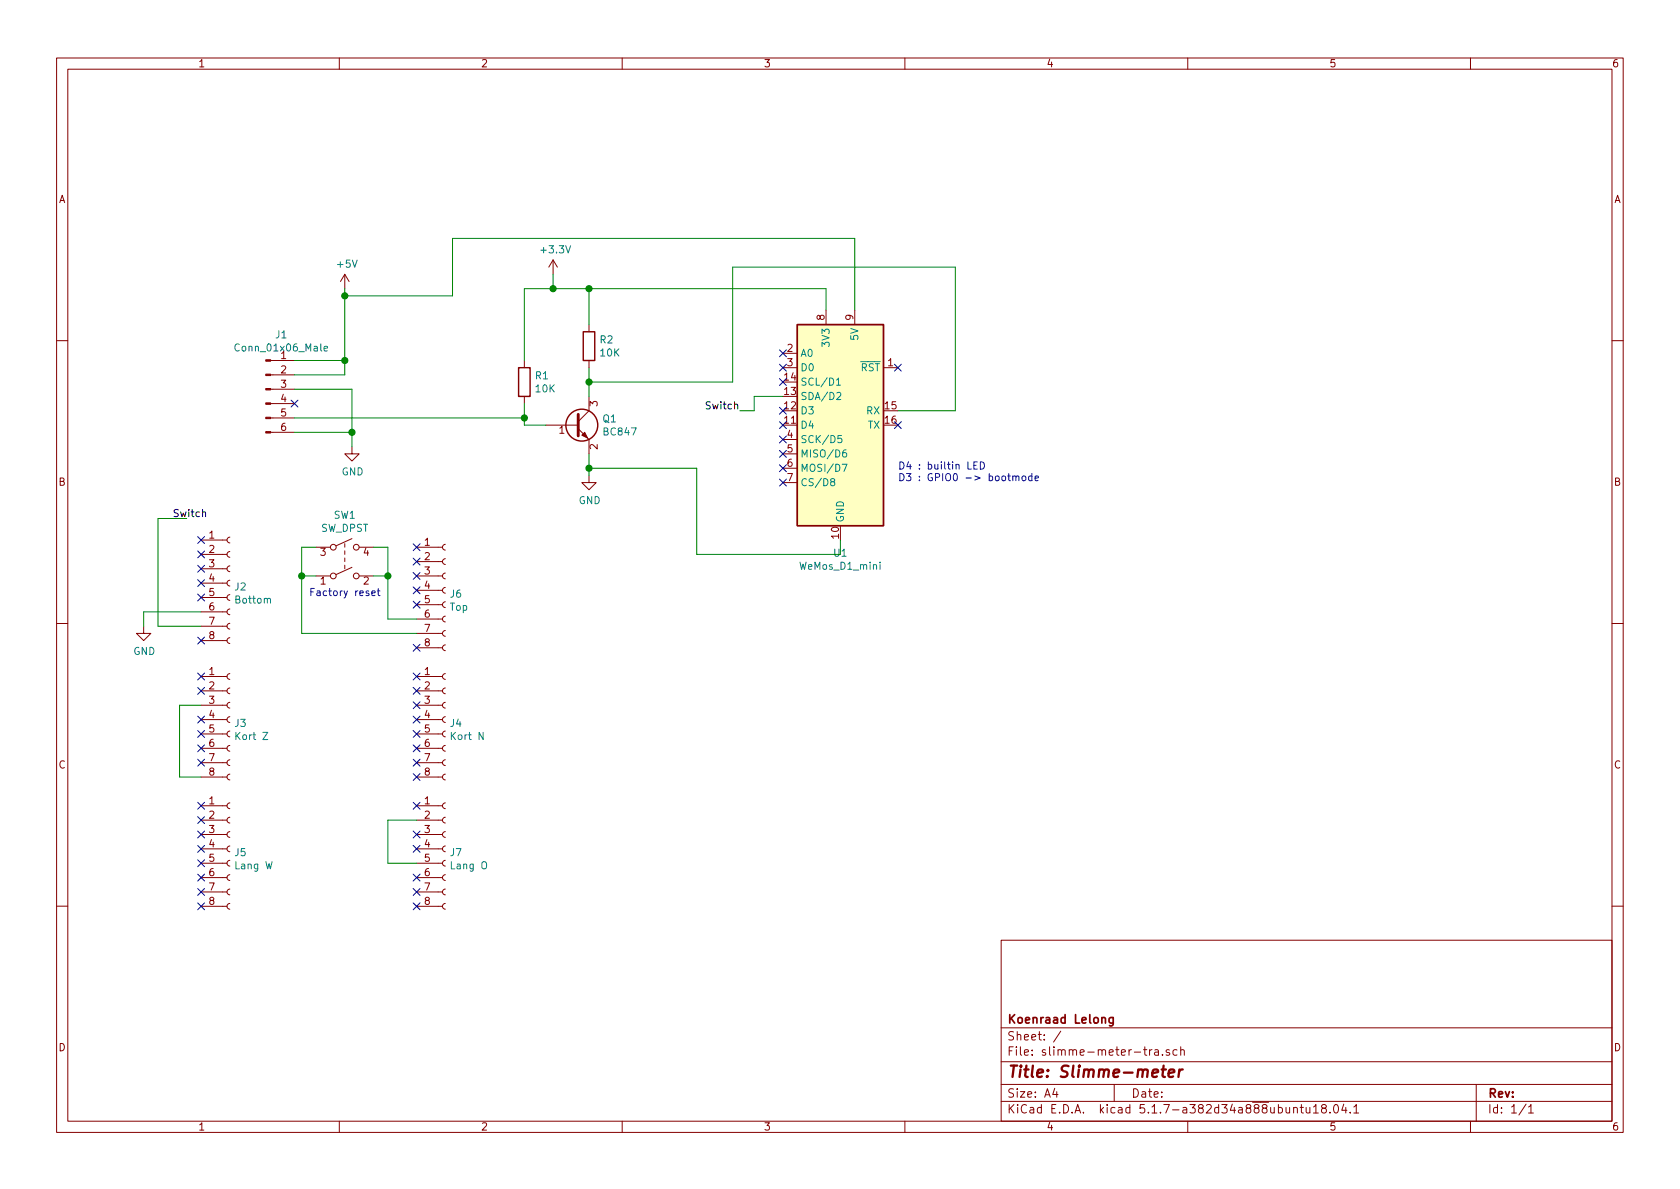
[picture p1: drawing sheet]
EESchema Schematic File Version 4
EELAYER 30 0
EELAYER END
$Descr A4 11693 8268
encoding utf-8
Sheet 1 1
Title "Slimme-meter"
Date ""
Rev ""
Comp "Koenraad Lelong"
Comment1 ""
Comment2 ""
Comment3 ""
Comment4 ""
$EndDescr
$Comp
L Device:R R1
U 1 1
P 3650 2650
F 0 "R1" H 3720 2696 50  0000 L CNN
F 1 "10K" H 3720 2605 50  0000 L CNN
F 2 "Resistor_SMD:R_0805_2012Metric_Pad1.15x1.40mm_HandSolder" V 3580 2650 50  0001 C CNN
F 3 "~" H 3650 2650 50  0001 C CNN
	1    3650 2650
	1    0    0    -1  
$EndComp
$Comp
L Device:R R2
U 1 1
P 4100 2400
F 0 "R2" H 4170 2446 50  0000 L CNN
F 1 "10K" H 4170 2355 50  0000 L CNN
F 2 "Resistor_SMD:R_0805_2012Metric_Pad1.15x1.40mm_HandSolder" V 4030 2400 50  0001 C CNN
F 3 "~" H 4100 2400 50  0001 C CNN
	1    4100 2400
	1    0    0    -1  
$EndComp
Wire Wire Line
	3650 2800 3650 2900
Wire Wire Line
	3650 2950 3800 2950
Wire Wire Line
	4100 2750 4100 2650
Wire Wire Line
	3650 2500 3650 2000
Wire Wire Line
	3650 2000 3850 2000
Wire Wire Line
	4100 2000 4100 2250
Wire Wire Line
	4100 3150 4100 3250
$Comp
L power:GND #PWR04
U 1 1
P 4100 3300
F 0 "#PWR04" H 4100 3050 50  0001 C CNN
F 1 "GND" H 4105 3127 50  0000 C CNN
F 2 "" H 4100 3300 50  0001 C CNN
F 3 "" H 4100 3300 50  0001 C CNN
	1    4100 3300
	1    0    0    -1  
$EndComp
$Comp
L power:+3.3V #PWR03
U 1 1
P 3850 1900
F 0 "#PWR03" H 3850 1750 50  0001 C CNN
F 1 "+3.3V" H 3865 2073 50  0000 C CNN
F 2 "" H 3850 1900 50  0001 C CNN
F 3 "" H 3850 1900 50  0001 C CNN
	1    3850 1900
	1    0    0    -1  
$EndComp
Wire Wire Line
	3850 1900 3850 2000
Connection ~ 3850 2000
Wire Wire Line
	3850 2000 4100 2000
$Comp
L Connector:Conn_01x06_Male J1
U 1 1
P 1850 2700
F 0 "J1" H 1958 3081 50  0000 C CNN
F 1 "Conn_01x06_Male" H 1958 2990 50  0000 C CNN
F 2 "Connector_PinHeader_2.54mm:PinHeader_1x06_P2.54mm_Vertical_SMD_Pin1Right" H 1850 2700 50  0001 C CNN
F 3 "~" H 1850 2700 50  0001 C CNN
	1    1850 2700
	1    0    0    -1  
$EndComp
$Comp
L power:+5V #PWR01
U 1 1
P 2400 2000
F 0 "#PWR01" H 2400 1850 50  0001 C CNN
F 1 "+5V" H 2415 2173 50  0000 C CNN
F 2 "" H 2400 2000 50  0001 C CNN
F 3 "" H 2400 2000 50  0001 C CNN
	1    2400 2000
	1    0    0    -1  
$EndComp
$Comp
L power:GND #PWR02
U 1 1
P 2450 3100
F 0 "#PWR02" H 2450 2850 50  0001 C CNN
F 1 "GND" H 2455 2927 50  0000 C CNN
F 2 "" H 2450 3100 50  0001 C CNN
F 3 "" H 2450 3100 50  0001 C CNN
	1    2450 3100
	1    0    0    -1  
$EndComp
Wire Wire Line
	2450 3000 2450 3100
Wire Wire Line
	2050 2500 2400 2500
Wire Wire Line
	2400 2500 2400 2050
Wire Wire Line
	2050 2900 3650 2900
Connection ~ 3650 2900
Wire Wire Line
	3650 2900 3650 2950
Wire Wire Line
	2050 3000 2450 3000
Wire Wire Line
	2050 2700 2450 2700
Wire Wire Line
	2450 2700 2450 3000
Connection ~ 2450 3000
$Comp
L MCU_Module:WeMos_D1_mini U1
U 1 1
P 5850 2950
F 0 "U1" H 5850 2061 50  0000 C CNN
F 1 "WeMos_D1_mini" H 5850 1970 50  0000 C CNN
F 2 "wemos-d1-mini3:wemos-mini-d1-SMT" H 5850 1800 50  0001 C CNN
F 3 "https://wiki.wemos.cc/products:d1:d1_mini#documentation" H 4000 1800 50  0001 C CNN
	1    5850 2950
	-1   0    0    -1  
$EndComp
Wire Wire Line
	5750 2000 5750 2150
Connection ~ 4100 2000
Wire Wire Line
	3150 2050 3150 1650
Wire Wire Line
	5950 1650 5950 2150
Connection ~ 2400 2050
Wire Wire Line
	2400 2050 2400 2000
Wire Wire Line
	4100 2650 5100 2650
Connection ~ 4100 2650
Wire Wire Line
	4100 2650 4100 2550
Wire Wire Line
	5100 2650 5100 1850
Wire Wire Line
	5100 1850 6650 1850
Wire Wire Line
	6650 1850 6650 2850
Wire Wire Line
	6650 2850 6250 2850
Wire Wire Line
	2050 2600 2400 2600
Wire Wire Line
	2400 2050 3150 2050
Wire Wire Line
	3150 1650 5950 1650
Wire Wire Line
	4100 2000 5750 2000
Wire Wire Line
	2400 2500 2400 2600
Connection ~ 2400 2500
$Comp
L Transistor_BJT:BC847 Q1
U 1 1
P 4000 2950
F 0 "Q1" H 4191 2996 50  0000 L CNN
F 1 "BC847" H 4191 2905 50  0000 L CNN
F 2 "Package_TO_SOT_SMD:SOT-23" H 4200 2875 50  0001 L CIN
F 3 "http://www.infineon.com/dgdl/Infineon-BC847SERIES_BC848SERIES_BC849SERIES_BC850SERIES-DS-v01_01-en.pdf?fileId=db3a304314dca389011541d4630a1657" H 4000 2950 50  0001 L CNN
	1    4000 2950
	1    0    0    -1  
$EndComp
Wire Wire Line
	5850 3750 5850 3850
Wire Wire Line
	5850 3850 4850 3850
Wire Wire Line
	4850 3850 4850 3250
Wire Wire Line
	4850 3250 4100 3250
Connection ~ 4100 3250
Wire Wire Line
	4100 3250 4100 3300
NoConn ~ 2050 2800
$Comp
L Connector:Conn_01x08_Female J2
U 1 1
P 1600 4050
F 0 "J2" H 1628 4026 50  0000 L CNN
F 1 "Bottom" H 1628 3935 50  0000 L CNN
F 2 "slimme-meter:bottom" H 1600 4050 50  0001 C CNN
F 3 "~" H 1600 4050 50  0001 C CNN
	1    1600 4050
	1    0    0    -1  
$EndComp
$Comp
L Connector:Conn_01x08_Female J3
U 1 1
P 1600 5000
F 0 "J3" H 1628 4976 50  0000 L CNN
F 1 "Kort Z" H 1628 4885 50  0000 L CNN
F 2 "slimme-meter:zij-kort" H 1600 5000 50  0001 C CNN
F 3 "~" H 1600 5000 50  0001 C CNN
	1    1600 5000
	1    0    0    -1  
$EndComp
$Comp
L Connector:Conn_01x08_Female J4
U 1 1
P 3100 5000
F 0 "J4" H 3128 4976 50  0000 L CNN
F 1 "Kort N" H 3128 4885 50  0000 L CNN
F 2 "slimme-meter:zij-lang" H 3100 5000 50  0001 C CNN
F 3 "~" H 3100 5000 50  0001 C CNN
	1    3100 5000
	1    0    0    -1  
$EndComp
$Comp
L Connector:Conn_01x08_Female J5
U 1 1
P 1600 5900
F 0 "J5" H 1628 5876 50  0000 L CNN
F 1 "Lang W" H 1628 5785 50  0000 L CNN
F 2 "slimme-meter:zij-kort" H 1600 5900 50  0001 C CNN
F 3 "~" H 1600 5900 50  0001 C CNN
	1    1600 5900
	1    0    0    -1  
$EndComp
$Comp
L Connector:Conn_01x08_Female J7
U 1 1
P 3100 5900
F 0 "J7" H 3128 5876 50  0000 L CNN
F 1 "Lang O" H 3128 5785 50  0000 L CNN
F 2 "slimme-meter:zij-lang" H 3100 5900 50  0001 C CNN
F 3 "~" H 3100 5900 50  0001 C CNN
	1    3100 5900
	1    0    0    -1  
$EndComp
$Comp
L Connector:Conn_01x08_Female J6
U 1 1
P 3100 4100
F 0 "J6" H 3128 4076 50  0000 L CNN
F 1 "Top" H 3128 3985 50  0000 L CNN
F 2 "slimme-meter:top" H 3100 4100 50  0001 C CNN
F 3 "~" H 3100 4100 50  0001 C CNN
	1    3100 4100
	1    0    0    -1  
$EndComp
$Comp
L power:GND #PWR0101
U 1 1
P 1000 4350
F 0 "#PWR0101" H 1000 4100 50  0001 C CNN
F 1 "GND" H 1005 4177 50  0000 C CNN
F 2 "" H 1000 4350 50  0001 C CNN
F 3 "" H 1000 4350 50  0001 C CNN
	1    1000 4350
	1    0    0    -1  
$EndComp
Wire Wire Line
	1000 4250 1000 4350
Wire Wire Line
	1000 4250 1400 4250
Wire Wire Line
	1100 4350 1100 3600
Wire Wire Line
	1100 3600 1300 3600
Wire Wire Line
	1100 4350 1400 4350
Text Label 1200 3600 0    50   ~ 0
Switch
Text Label 5150 2850 2    50   ~ 0
Switch
$Comp
L Switch:SW_DPST SW1
U 1 1
P 2400 3900
F 0 "SW1" H 2400 4225 50  0000 C CNN
F 1 "SW_DPST" H 2400 4134 50  0000 C CNN
F 2 "Button_Switch_THT:SW_Push_2P2T_Vertical_E-Switch_800UDP8P1A1M6" H 2400 3900 50  0001 C CNN
F 3 "~" H 2400 3900 50  0001 C CNN
	1    2400 3900
	1    0    0    -1  
$EndComp
Wire Wire Line
	2900 4300 2700 4300
Wire Wire Line
	2700 4300 2700 4000
Wire Wire Line
	2700 3800 2600 3800
Wire Wire Line
	2600 4000 2700 4000
Connection ~ 2700 4000
Wire Wire Line
	2700 4000 2700 3800
Wire Wire Line
	2900 4400 2100 4400
Wire Wire Line
	2100 4400 2100 4000
Wire Wire Line
	2100 3800 2200 3800
Wire Wire Line
	2200 4000 2100 4000
Connection ~ 2100 4000
Wire Wire Line
	2100 4000 2100 3800
Wire Wire Line
	1400 4900 1250 4900
Wire Wire Line
	1250 4900 1250 5400
Wire Wire Line
	1250 5400 1400 5400
Wire Wire Line
	2900 5700 2700 5700
Wire Wire Line
	2700 5700 2700 6000
Wire Wire Line
	2700 6000 2900 6000
NoConn ~ 1400 4450
NoConn ~ 1400 4150
NoConn ~ 1400 4050
NoConn ~ 1400 3950
NoConn ~ 1400 3850
NoConn ~ 1400 3750
NoConn ~ 2900 3800
NoConn ~ 2900 3900
NoConn ~ 2900 4000
NoConn ~ 2900 4100
NoConn ~ 2900 4200
NoConn ~ 2900 4700
NoConn ~ 2900 4800
NoConn ~ 2900 4900
NoConn ~ 2900 5000
NoConn ~ 2900 5100
NoConn ~ 2900 5200
NoConn ~ 2900 5300
NoConn ~ 2900 5400
NoConn ~ 1400 5300
NoConn ~ 1400 5200
NoConn ~ 1400 5100
NoConn ~ 1400 5000
NoConn ~ 1400 4800
NoConn ~ 1400 4700
NoConn ~ 2900 4500
NoConn ~ 2900 6100
NoConn ~ 2900 5800
NoConn ~ 2900 5900
NoConn ~ 2900 5600
NoConn ~ 1400 5600
NoConn ~ 1400 5700
NoConn ~ 1400 5800
NoConn ~ 1400 5900
NoConn ~ 1400 6000
NoConn ~ 1400 6100
NoConn ~ 1400 6200
NoConn ~ 1400 6300
NoConn ~ 2900 6200
NoConn ~ 2900 6300
NoConn ~ 5450 2450
NoConn ~ 5450 2550
NoConn ~ 5450 2650
NoConn ~ 6250 2550
NoConn ~ 6250 2950
NoConn ~ 5450 2950
NoConn ~ 5450 3050
NoConn ~ 5450 3150
NoConn ~ 5450 3250
NoConn ~ 5450 3350
Wire Wire Line
	5450 2750 5250 2750
Wire Wire Line
	5250 2750 5250 2850
Wire Wire Line
	5250 2850 5150 2850
NoConn ~ 5450 2850
Text Notes 6250 3350 0    50   ~ 0
D4 : builtin LED\nD3 : GPIO0 -> bootmode
Text Notes 2150 4150 0    50   ~ 0
Factory reset
$EndSCHEMATC
